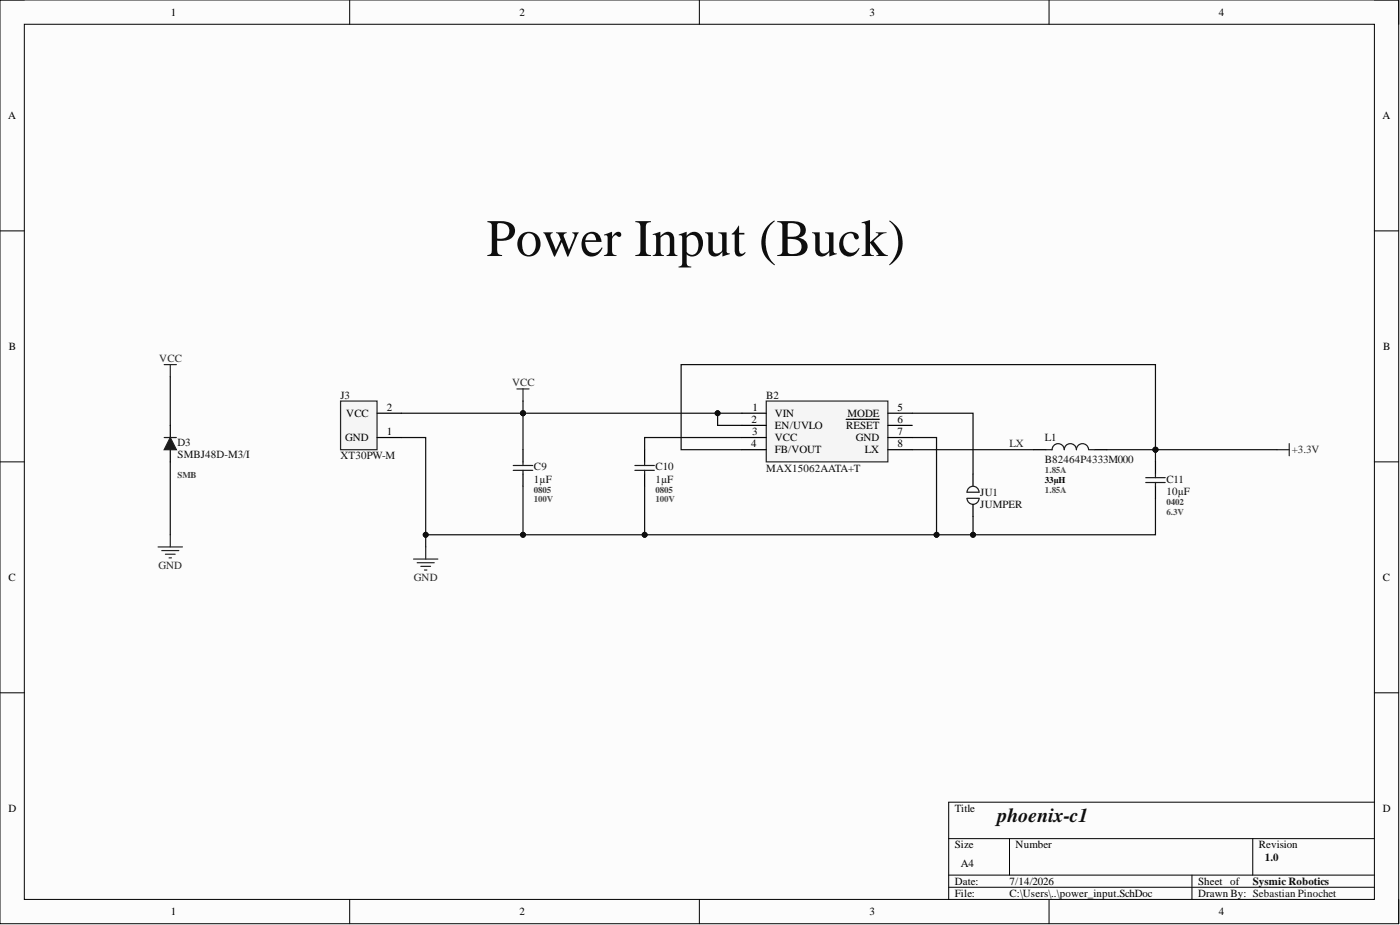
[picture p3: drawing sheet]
<svg xmlns="http://www.w3.org/2000/svg" width="292mm" height="193mm" viewBox="0 0 292 193" stroke-linecap="round" stroke-linejoin="round" font-family="sans-serif">
<path d="M0 0h291.8v192.7h-291.8z" fill-rule="evenodd" fill="#fcfcfc"/>
<path d="M0 0h291.8v192.7h-291.8z" fill="none" stroke="#000" stroke-width=".21"/>
<path d="M5.1 5.1h281.7v182.5h-281.7z" fill-rule="evenodd" fill="#fcfcfc"/>
<g fill="none" stroke="#000" stroke-width=".21">
<path d="M0 0h5.1M73 0v5.1M145.9 0v5.1M218.9 0v5.1M286.8 0h5v5.1M5.1 5.1h281.7v182.5h-281.7zM0 48.2h5.1M286.8 48.2h5M0 96.3h5.1M286.8 96.3h5M0 144.5h5.1M286.8 144.5h5"/>
<path d="M197.9 175h88.9M210.6 175v7.6M261.4 175v7.6M286.8 167.3h-88.9v20.3M73 187.6v5.1M145.9 187.6v5.1M197.9 182.6h88.9M197.9 185.1h88.9M218.9 187.6v5.1M248.7 182.6v5M291.8 187.6v5.1"/>
</g>
<g fill="none" stroke="#262626" stroke-width=".25">
<path d="M34.3 76.1h2.5M35.5 76.1v2.5M107.9 81.1h2.5M109.1 81.1v2.6M266.5 93.8h2.5M269 92.5v2.6M33 114.1h5.1M33.8 114.9h3.5M34.5 115.6h2M35.3 116.4h.5M35.5 111.6v2.5M86.3 116.6h5.1"/>
<path d="M87 117.4h3.6M87.8 118.2h2M88.6 118.9h.5M88.8 114.1v2.5"/>
</g>
<path d="M109.1 93.8v2.5M109.1 98.9v2.5M134.5 93.8v2.5M134.5 98.9v2.5" fill="none" stroke="#000" stroke-width=".25"/>
<path d="M107.1 97.1h4M107.1 98.1h4M109.1 96.3v.8M109.1 98.1v.8M132.5 97.1h4M132.5 98.1h4M134.5 96.3v.8M134.5 98.1v.8" fill="none" stroke="#1c1c1c" stroke-width=".25"/>
<path d="M154.8 91.3h-20.3v2.5M134.5 101.4v10.2" fill="none" stroke="#0e0e0e" stroke-width=".25"/>
<circle cx="134.5" cy="111.6" r=".51" fill="#0e0e0e"/>
<circle cx="134.5" cy="111.6" r=".51" fill="none" stroke="#0e0e0e" stroke-width=".21"/>
<path d="M83.7 86.2h25.4" fill="none" stroke="#0e0e0e" stroke-width=".25"/>
<circle cx="109.1" cy="86.2" r=".51" fill="#0e0e0e"/>
<circle cx="109.1" cy="86.2" r=".51" fill="none" stroke="#0e0e0e" stroke-width=".21"/>
<path d="M83.7 91.3h5.1v22.8" fill="none" stroke="#0e0e0e" stroke-width=".25"/>
<circle cx="88.8" cy="111.6" r=".51" fill="#0e0e0e"/>
<circle cx="88.8" cy="111.6" r=".51" fill="none" stroke="#0e0e0e" stroke-width=".21"/>
<path d="M35.5 78.6v10.1M109.1 83.7v2.5" fill="none" stroke="#0e0e0e" stroke-width=".25"/>
<circle cx="109.1" cy="86.2" r=".51" fill="#0e0e0e"/>
<circle cx="109.1" cy="86.2" r=".51" fill="none" stroke="#0e0e0e" stroke-width=".21"/>
<path d="M154.8 86.2h-45.7v7.6" fill="none" stroke="#0e0e0e" stroke-width=".25"/>
<circle cx="149.7" cy="86.2" r=".51" fill="#0e0e0e"/>
<circle cx="149.7" cy="86.2" r=".51" fill="none" stroke="#0e0e0e" stroke-width=".21"/>
<circle cx="109.1" cy="86.2" r=".51" fill="#0e0e0e"/>
<circle cx="109.1" cy="86.2" r=".51" fill="none" stroke="#0e0e0e" stroke-width=".21"/>
<path d="M35.5 96.3v15.3M149.7 86.2v2.5h5.1" fill="none" stroke="#0e0e0e" stroke-width=".25"/>
<circle cx="149.7" cy="86.2" r=".51" fill="#0e0e0e"/>
<circle cx="149.7" cy="86.2" r=".51" fill="none" stroke="#0e0e0e" stroke-width=".21"/>
<path d="M154.8 93.8h-12.7v-17.7h99v17.7" fill="none" stroke="#0e0e0e" stroke-width=".25"/>
<circle cx="241.1" cy="93.8" r=".51" fill="#0e0e0e"/>
<circle cx="241.1" cy="93.8" r=".51" fill="none" stroke="#0e0e0e" stroke-width=".21"/>
<path d="M230.9 93.8h35.6" fill="none" stroke="#0e0e0e" stroke-width=".25"/>
<circle cx="241.1" cy="93.8" r=".51" fill="#0e0e0e"/>
<circle cx="241.1" cy="93.8" r=".51" fill="none" stroke="#0e0e0e" stroke-width=".21"/>
<path d="M109.1 101.4v10.2" fill="none" stroke="#0e0e0e" stroke-width=".25"/>
<circle cx="109.1" cy="111.6" r=".51" fill="#0e0e0e"/>
<circle cx="109.1" cy="111.6" r=".51" fill="none" stroke="#0e0e0e" stroke-width=".21"/>
<path d="M241.1 93.8v2.5" fill="none" stroke="#0e0e0e" stroke-width=".25"/>
<circle cx="241.1" cy="93.8" r=".51" fill="#0e0e0e"/>
<circle cx="241.1" cy="93.8" r=".51" fill="none" stroke="#0e0e0e" stroke-width=".21"/>
<path d="M241.1 104v7.6h-152.3" fill="none" stroke="#0e0e0e" stroke-width=".25"/>
<circle cx="88.8" cy="111.6" r=".51" fill="#0e0e0e"/>
<circle cx="88.8" cy="111.6" r=".51" fill="none" stroke="#0e0e0e" stroke-width=".21"/>
<circle cx="109.1" cy="111.6" r=".51" fill="#0e0e0e"/>
<circle cx="109.1" cy="111.6" r=".51" fill="none" stroke="#0e0e0e" stroke-width=".21"/>
<circle cx="134.5" cy="111.6" r=".51" fill="#0e0e0e"/>
<circle cx="134.5" cy="111.6" r=".51" fill="none" stroke="#0e0e0e" stroke-width=".21"/>
<circle cx="195.4" cy="111.6" r=".51" fill="#0e0e0e"/>
<circle cx="195.4" cy="111.6" r=".51" fill="none" stroke="#0e0e0e" stroke-width=".21"/>
<circle cx="203" cy="111.6" r=".51" fill="#0e0e0e"/>
<circle cx="203" cy="111.6" r=".51" fill="none" stroke="#0e0e0e" stroke-width=".21"/>
<path d="M190.3 86.2h12.7v12.7M203 107.8v3.8" fill="none" stroke="#0e0e0e" stroke-width=".25"/>
<circle cx="203" cy="111.6" r=".51" fill="#0e0e0e"/>
<circle cx="203" cy="111.6" r=".51" fill="none" stroke="#0e0e0e" stroke-width=".21"/>
<path d="M190.3 91.3h5.1v20.3M190.3 93.8h25.4" fill="none" stroke="#0e0e0e" stroke-width=".25"/>
<circle cx="195.4" cy="111.6" r=".51" fill="#0e0e0e"/>
<circle cx="195.4" cy="111.6" r=".51" fill="none" stroke="#0e0e0e" stroke-width=".21"/>
<path d="M71.1 83.7h7.6v10.1h-7.6z" fill-rule="evenodd" fill="#f5f5f5"/>
<path d="M71.1 83.7h7.6v10.1h-7.6z" fill="none" stroke="#262626" stroke-width=".25"/>
<path d="M35.5 88.7v2.6M35.5 93.8v2.5M78.7 91.3h5M78.7 86.2h5" fill="none" stroke="#000" stroke-width=".25"/>
<path d="M34.3 91.3h2.5" fill="none" stroke="#1c1c1c" stroke-width=".25"/>
<path d="M35.5 91.3l1.3 2.5h-2.5z" fill="#1c1c1c"/>
<path d="M35.5 91.3l1.3 2.5h-2.5z" fill="none" stroke="#1c1c1c" stroke-width=".25"/>
<path d="M159.9 83.7h25.3v12.6h-25.3z" fill-rule="evenodd" fill="#f5f5f5"/>
<path d="M159.9 83.7h25.3v12.6h-25.3z" fill="none" stroke="#262626" stroke-width=".25"/>
<g fill="none" stroke="#000" stroke-width=".25">
<path d="M154.8 86.2h5.1M154.8 88.7h5.1M154.8 91.3h5.1M154.8 93.8h5.1M176.5 87.5h7M185.2 86.2h5.1M185.2 88.7h5.1M185.2 91.3h5.1M185.2 93.8h5.1M203 98.9v2.5M215.7 93.8h2.5M228.4 93.8h2.5"/>
<path d="M241.1 96.3v2.6M203 105.2v2.6M241.1 101.4v2.6"/>
</g>
<path d="M222 93.8a1.27 1.27 0 0 0-1.3-1.2 1.27 1.27 0 0 0-1.2 1.2h-1.3M224.6 93.8a1.27 1.27 0 0 0-1.3-1.2 1.27 1.27 0 0 0-1.3 1.2M227.1 93.8a1.27 1.27 0 0 0-1.3-1.2 1.27 1.27 0 0 0-1.2 1.2M227.1 93.8h1.3M239 99.6h4.1M241.1 98.9v.7M201.7 104h2.6M201.7 102.7h2.6M201.8 104a1.25 1.25 0 0 0 1.2 1.2 1.25 1.25 0 0 0 1.3-1.2M201.8 102.7a1.25 1.25 0 0 1 1.2-1.3 1.25 1.25 0 0 1 1.3 1.3M239 100.7h4.1M241.1 100.7v.7" fill="none" stroke="#1c1c1c" stroke-width=".25"/>
<text font-size="11" fill="#0e0e0e" x="101.5" y="53.4">Power Input (Buck)</text>
<text font-size="4.1" fill="#0e0e0e" x="208.1" y="171.5">phoenix-c1</text>
<g font-size="2.3">
<text x="35.6" y="3.3">1</text>
<text x="108.4" y="3.3">2</text>
<text x="181.4" y="3.3">3</text>
<text x="254.3" y="3.3">4</text>
<text x="1.7" y="24.8">A</text>
<text x="288.4" y="24.8">A</text>
<text x="1.9" y="73">B</text>
<text x="288.6" y="73">B</text>
<text x="72.2" y="87">VCC</text>
<text x="80.7" y="85.7">2</text>
<text x="156.8" y="88.2">2</text>
<text x="157" y="85.7">1</text>
<text x="161.6" y="87">VIN</text>
<text x="161.6" y="89.5">EN/UVLO</text>
<text x="176.5" y="89.5">RESET</text>
<text x="176.8" y="87">MODE</text>
<text x="187.3" y="85.7">5</text>
<text x="187.3" y="88.2">6</text>
<text x="72" y="92">GND</text>
<text x="80.7" y="90.8">1</text>
<text x="156.7" y="93.3">4</text>
<text x="156.9" y="90.8">3</text>
<text x="161.6" y="92">VCC</text>
<text x="161.6" y="94.6">FB/VOUT</text>
<text x="178.6" y="92">GND</text>
<text x="180.4" y="94.6">LX</text>
<text x="187.3" y="90.8">7</text>
<text x="187.3" y="93.3">8</text>
<text x="1.8" y="121.2">C</text>
<text x="288.5" y="121.2">C</text>
<text x="1.8" y="169.4">D</text>
<text x="199.2" y="169.4">Title</text>
<text x="288.5" y="169.4">D</text>
<text x="199.2" y="177">Size</text>
<text x="211.9" y="177">Number</text>
<text x="262.6" y="177">Revision</text>
<text x="199.2" y="184.6">Date:</text>
<text x="200.5" y="180.8">A4</text>
<text x="210.6" y="184.6">7/14/2026</text>
<text x="250" y="184.6">Sheet of</text>
<text x="35.6" y="190.9">1</text>
<text x="108.4" y="190.9">2</text>
<text x="181.4" y="190.9">3</text>
<text x="199.2" y="187.1">File:</text>
<text x="210.6" y="187.1">C:\Users\..\power_input.SchDoc</text>
<text x="250" y="187.1">Drawn By: Sebastian Pinochet</text>
<text x="254.3" y="190.9">4</text>
</g>
<g font-size="2.3" fill="#262626">
<text x="33.2" y="75.6">VCC</text>
<text x="106.8" y="80.6">VCC</text>
<text x="210.6" y="93.3">LX</text>
<text x="269.5" y="94.6">+3.3V</text>
<text x="33.1" y="118.7">GND</text>
<text x="86.4" y="121.2">GND</text>
</g>
<g font-size="2.3" fill="#0e0e0e">
<text x="71.1" y="83.2">J3</text>
<text x="159.9" y="83.2">B2</text>
<text x="37" y="93.1">D3</text>
<text x="37" y="95.6">SMBJ48D-M3/I</text>
<text x="71.1" y="95.8">XT30PW-M</text>
<text x="218" y="92">L1</text>
<text x="111.4" y="98.1">C9</text>
<text x="111.4" y="100.7">1µF</text>
<text x="136.8" y="98.1">C10</text>
<text x="136.8" y="100.7">1µF</text>
<text x="159.9" y="98.4">MAX15062AATA+T</text>
<text x="218" y="96.6">B82464P4333M000</text>
<text x="243.4" y="100.7">C11</text>
<text x="204.5" y="103.4">JU1</text>
<text x="204.5" y="106">JUMPER</text>
<text x="243.4" y="103.2">10µF</text>
<text x="263.9" y="179.5">1.0</text>
<text x="261.4" y="184.6">Sysmic Robotics</text>
</g>
<g font-size="1.9" fill="#3c3c3c">
<text x="37" y="99.7">SMB</text>
<text x="111.4" y="102.8">0805</text>
<text x="136.8" y="102.8">0805</text>
<text x="243.4" y="105.3">0402</text>
</g>
<g font-size="1.9" fill="#4a4a4a">
<text x="218" y="98.7">1.85A</text>
<text x="218" y="102.8">1.85A</text>
</g>
<text font-size="1.9" x="218" y="100.7">33µH</text>
<g font-size="1.9" fill="#4c4c4c">
<text x="111.4" y="104.8">100V</text>
<text x="136.8" y="104.8">100V</text>
<text x="243.4" y="107.3">6.3V</text>
</g>
</svg>
